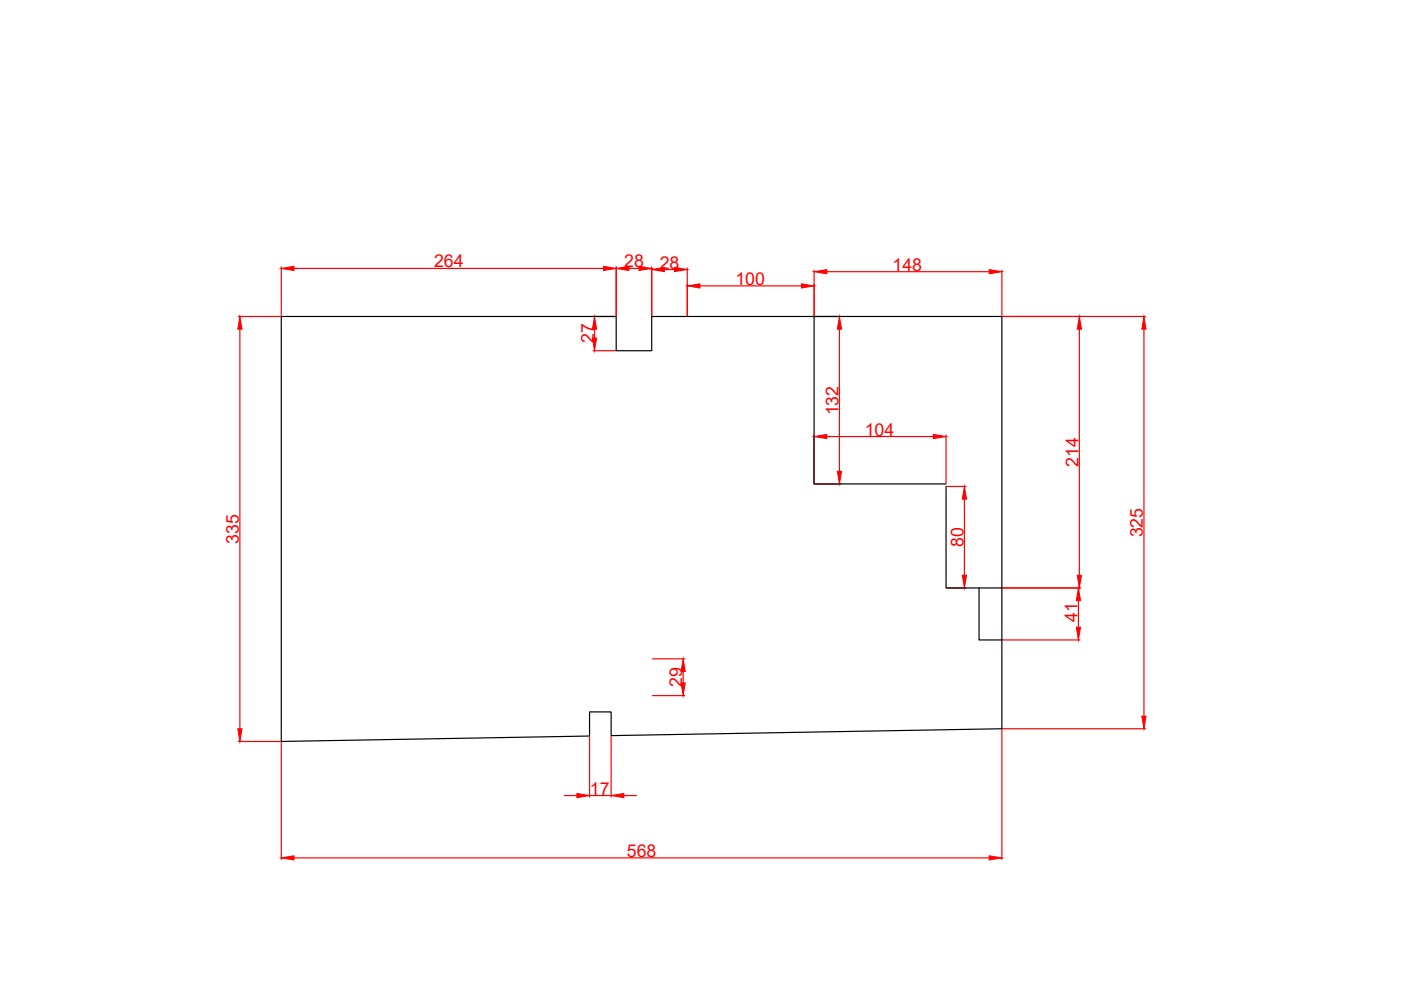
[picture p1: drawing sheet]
<svg xmlns="http://www.w3.org/2000/svg" width="297mm" height="210mm" viewBox="0 0 297 210" stroke-linecap="round" stroke-linejoin="round" font-family="sans-serif">
<!-- layer: cotas -->
<g fill="none" stroke="#f00" stroke-width=".25">
<path d="M59.6 56.6v10.3M62.3 56.9h65.7M130.6 56.6v10.3M133.3 56.9h2.2M138.2 56.6v10.3M140.9 57.1h2.1M145.7 56.8v10.1M172.6 57.3v9.6M175.3 57.6h34.4M212.4 57.3v9.6M50.5 67.1h9M50.9 69.8v84.7"/>
<path d="M125.7 67.1h4.8M125.7 74.4h4.8M126 69.8v1.9M148.4 60.6h21.5M172.8 67.1h5.5M178 69.8v30.1M212.6 67.1h30.3M228.8 69.8v52.2M242.5 69.8v82M172.6 92.2v10.2M175.3 92.6h22.6M200.6 92.2v10.2"/>
<path d="M172.8 102.6h5.5M200.7 103.1h4.1M204.5 105.8v16.2M138.3 139.7h6.9M200.7 124.7h4.1M212.6 124.7h16.6M212.6 135.7h16.4M228.6 127.3v5.7M50.5 157.2h9M59.6 157.4v24.8M125 156.2v12.8M129.6 156.1v12.9"/>
<path d="M138.3 147.5h6.9M144.8 142.4v2.4M212.4 154.7v27.5M212.6 154.5h30.3M119.6 168.7h2.7M125 168.7h4.6M132.3 168.7h2.7M62.3 181.9h147.4"/>
</g>
<g fill="#f00" stroke="#f00" stroke-width=".21">
<path d="M59.6 56.9l2.7-.4v.9z"/>
<path d="M128 56.5l2.6 .4-2.6 .5z"/>
<path d="M50.9 67.1l.4 2.7h-.9z"/>
<path d="M50.4 154.5h.9l-.4 2.7z"/>
<path d="M59.6 181.9l2.7-.5v.9z"/>
<path d="M209.7 181.4l2.7 .5-2.7 .4z"/>
<path d="M242.5 67.1l.5 2.7h-.9z"/>
<path d="M242.1 151.8h.9l-.5 2.7z"/>
<path d="M228.8 67.1l.5 2.7h-.9z"/>
<path d="M228.4 122h.9l-.5 2.7z"/>
<path d="M130.6 56.9l2.7-.4v.9z"/>
<path d="M135.5 56.5l2.7 .4-2.7 .5z"/>
<path d="M138.2 57.1l2.7-.4v.9z"/>
<path d="M143 56.7l2.7 .4-2.7 .5z"/>
<path d="M145.7 60.6l2.7-.4v.9z"/>
<path d="M169.9 60.2l2.7 .4-2.7 .5z"/>
<path d="M172.6 57.6l2.7-.4v.9z"/>
<path d="M209.7 57.2l2.7 .4-2.7 .5z"/>
<path d="M122.3 168.2l2.7 .5-2.7 .4z"/>
<path d="M129.6 168.7l2.7-.5v.9z"/>
<path d="M144.8 139.7l.5 2.7h-.9z"/>
<path d="M144.4 144.8h.9l-.5 2.7z"/>
<path d="M126 67.1l.5 2.7h-.9z"/>
<path d="M125.6 71.7h.9l-.5 2.7z"/>
<path d="M178 67.1l.4 2.7h-.9z"/>
<path d="M177.5 99.9h.9l-.4 2.7z"/>
<path d="M172.6 92.6l2.7-.5v.9z"/>
<path d="M197.9 92.1l2.7 .5-2.7 .4z"/>
<path d="M204.5 103.1l.4 2.7h-.9z"/>
<path d="M204 122h.9l-.4 2.7z"/>
<path d="M228.6 124.7l.5 2.6h-.9z"/>
<path d="M228.2 133h.9l-.5 2.7z"/>
</g>
<!-- layer: 0 -->
<path d="M172.6 67.1h-34.4v7.3h-7.6v-7.3h-71v90.1l65.4-1.1v-5.2h4.6v5.1l82.8-1.5v-87.4h-39.8v35.5h28M200.6 103.1v21.6h11.8M207.6 124.7v11h4.8" fill="none" stroke="#000" stroke-width=".25"/>
<g font-size="3.8" fill="#f00">
<text x="92" y="56.7">264</text>
<text x="132.4" y="56.7">28</text>
<text x="139.9" y="56.9">28</text>
<text x="189.3" y="57.4">148</text>
<text x="155.9" y="60.4">100</text>
<text x="125.9" y="72.8" transform="rotate(-90 125.9 72.8)">27</text>
<text x="177.8" y="88.1" transform="rotate(-90 177.8 88.1)">132</text>
<text x="183.3" y="92.3">104</text>
<text x="228.7" y="99" transform="rotate(-90 228.7 99)">214</text>
<text x="242.3" y="113.9" transform="rotate(-90 242.3 113.9)">325</text>
<text x="50.6" y="115.3" transform="rotate(-90 50.6 115.3)">335</text>
<text x="204.3" y="116" transform="rotate(-90 204.3 116)">80</text>
<text x="228.5" y="131.9" transform="rotate(-90 228.5 131.9)">41</text>
<text x="144.6" y="145.6" transform="rotate(-90 144.6 145.6)">29</text>
<text x="125.1" y="168.5">17</text>
<text x="132.9" y="181.7">568</text>
</g>
</svg>
